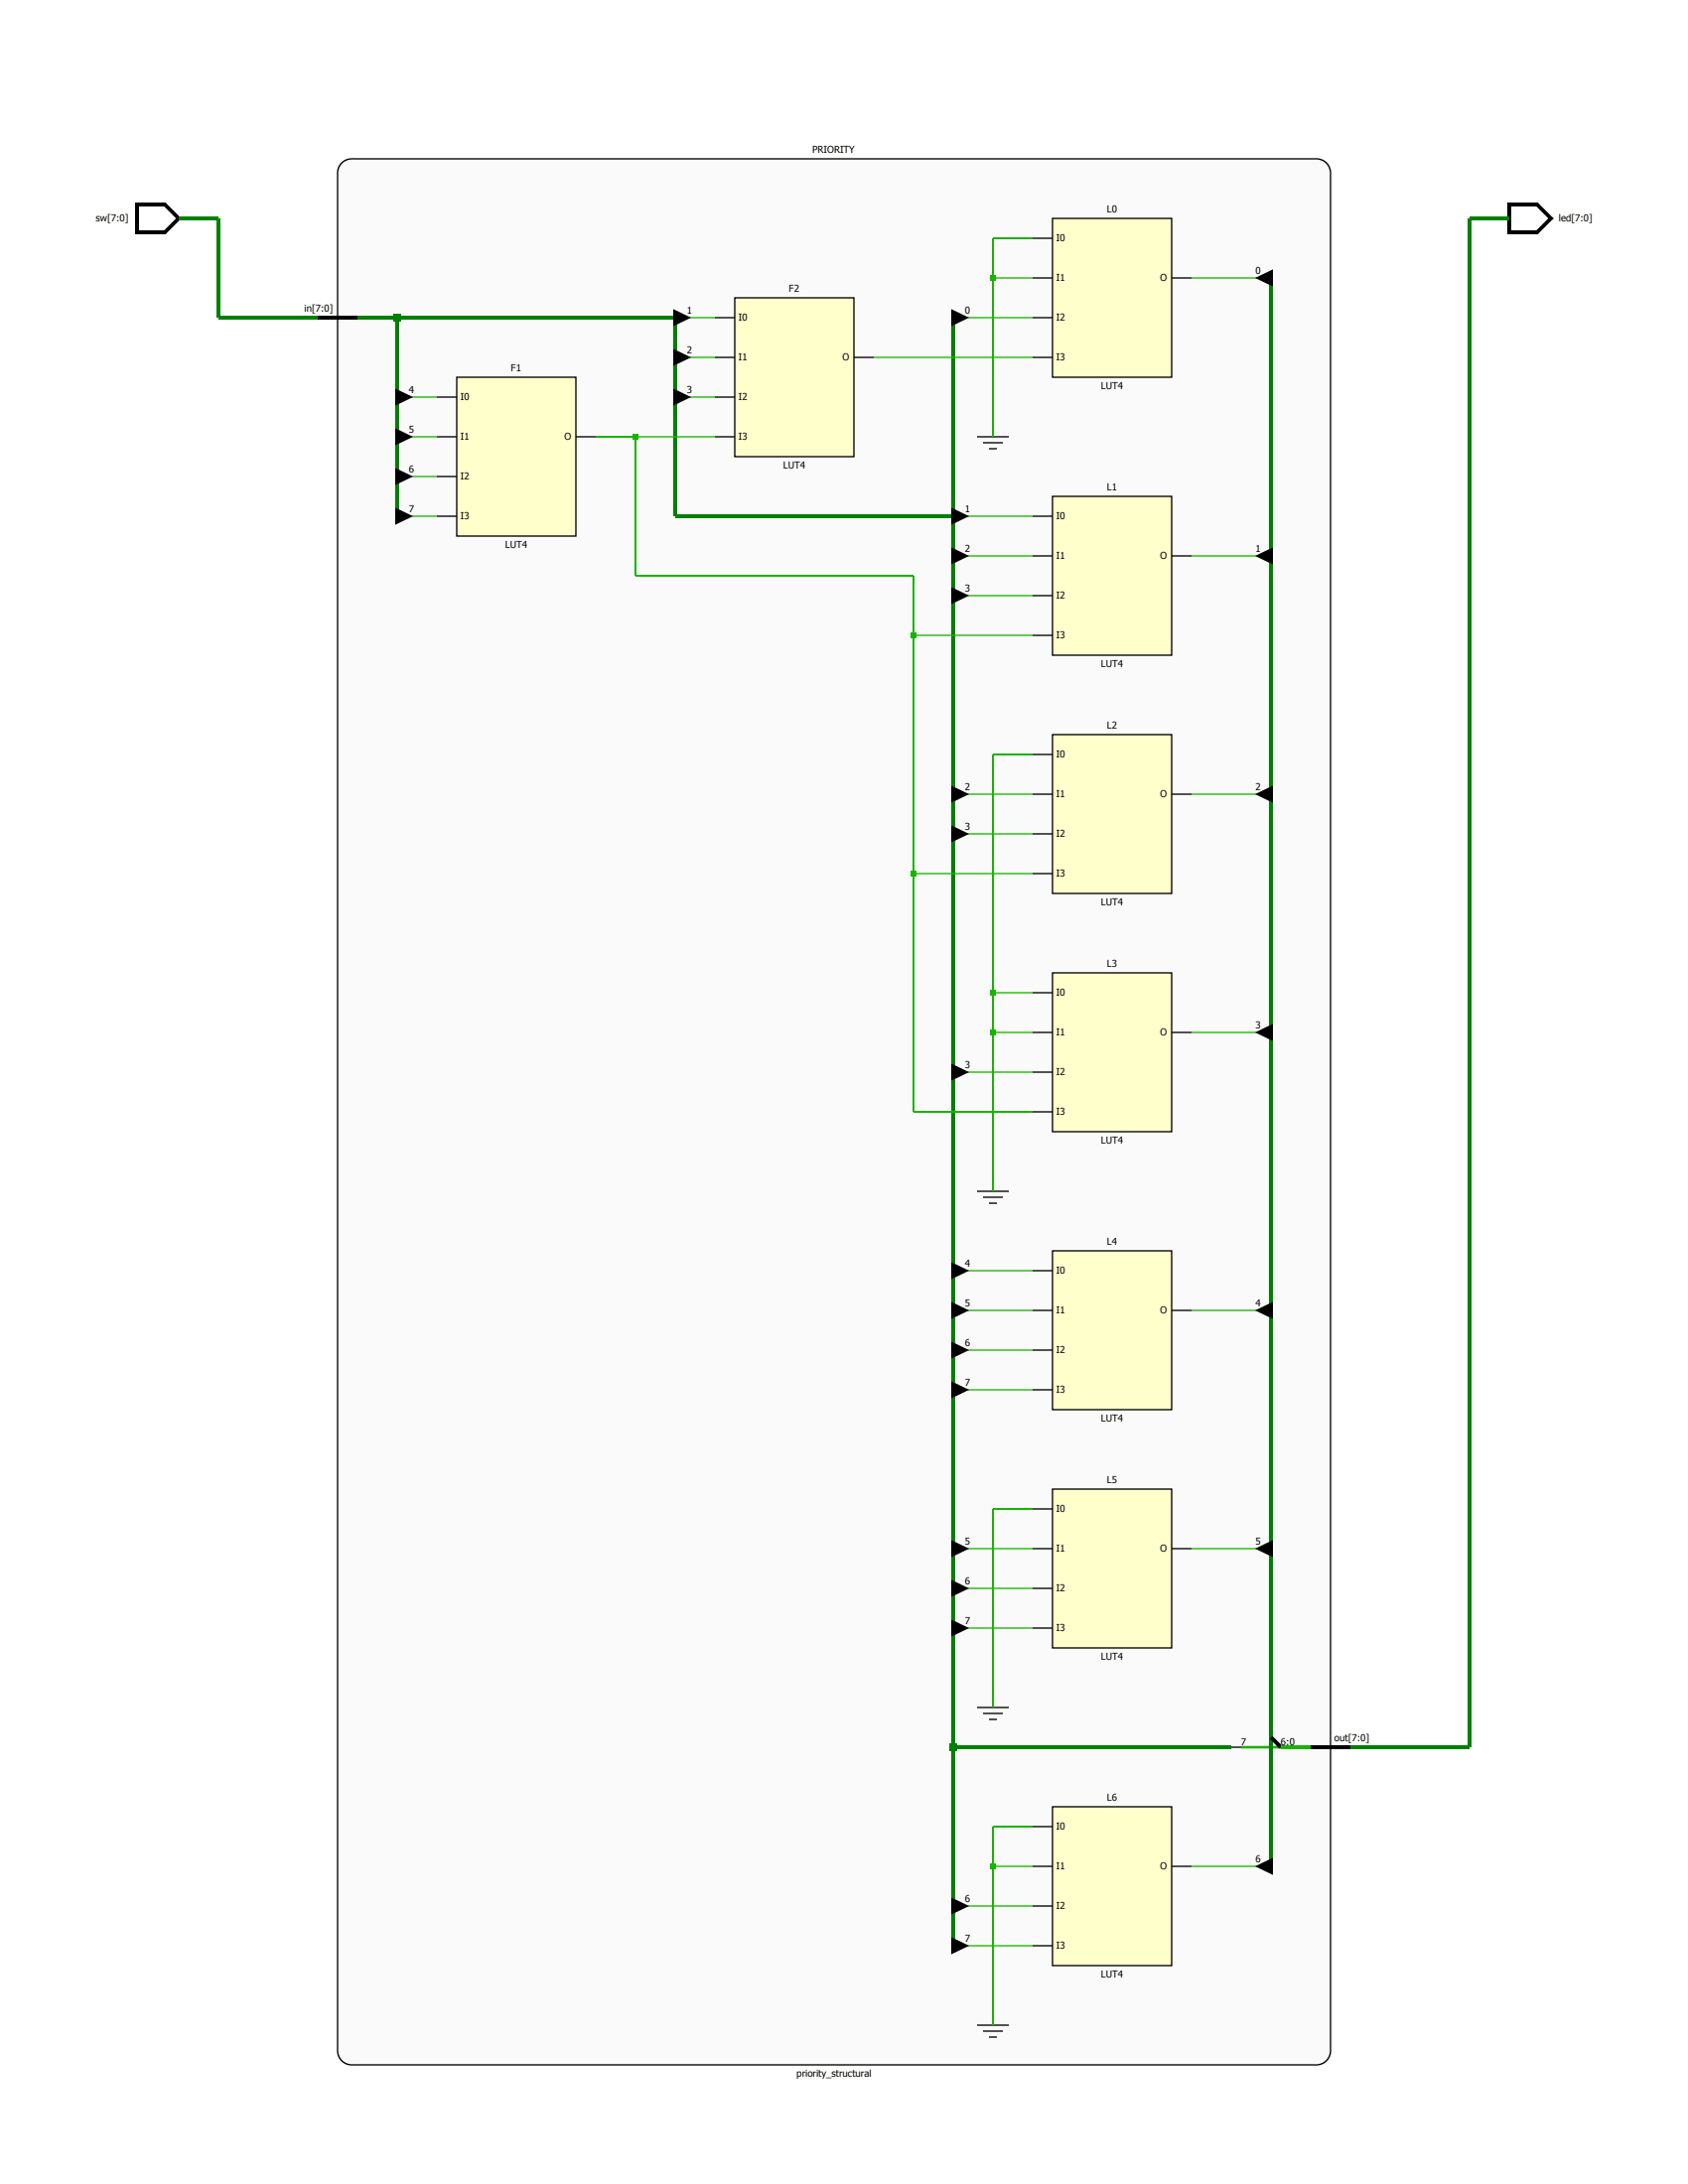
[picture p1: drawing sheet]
<svg xmlns="http://www.w3.org/2000/svg" width="216mm" height="279mm" viewBox="0 0 216 279" stroke-linecap="round" stroke-linejoin="round" font-family="sans-serif">
<path d="M43.6 20.9l.4-.3 .7-.3h123.4a1.79 1.79 0 0 1 2.1 1.5v240.8a1.79 1.79 0 0 1-2.1 1.6h-122.9a1.79 1.79 0 0 1-2-1.6v-240.8z" fill-rule="evenodd" fill="#fafafa"/>
<path d="M43.2 22.4v239.7M45.2 20.3h122.9M170.2 22.4v239.7M45.2 264.2h122.9" fill="none" stroke="#000" stroke-width=".17"/>
<path d="M43.6 20.8a1.95 1.95 0 0 1 1.6-.6v.2a1.77 1.77 0 0 0-1.9 2h-.2a1.95 1.95 0 0 1 .5-1.6zM168.1 20.2a1.92 1.92 0 0 1 2.2 2.2h-.2a1.77 1.77 0 0 0-2-2zM43.1 262.1h.2a1.77 1.77 0 0 0 1.9 2v.1a1.92 1.92 0 0 1-2.1-2.1zM168.1 264.1a1.77 1.77 0 0 0 2-2h.2a1.92 1.92 0 0 1-2.2 2.1z" fill="#000"/>
<path d="M40.6 40.6h5.1M167.6 223.5h5.1" fill="none" stroke="#000" stroke-width=".51"/>
<path d="M58.4 48.3h15.3v20.3h-15.3z" fill="#ffc"/>
<path d="M58.4 48.3h15.3h-.1v20.3h.1v-.1h-15.3v.1h.1v-20.3zM58.3 48.2v20.5h15.4v-20.5z" fill="#000"/>
<path d="M55.9 55.9h2.5M55.9 50.8h2.5M73.7 55.9h2.5M55.9 61h2.5M55.9 66h2.5" fill="none" stroke="#000" stroke-width=".17"/>
<path d="M94 38.1h15.2v20.3h-15.2z" fill="#ffc"/>
<path d="M94 38.1v.1h15.2v-.1h-.1v20.3h.1v-.1h-15.2v.1h.1v-20.3zM93.9 38v20.5h15.4v-20.5z" fill="#000"/>
<path d="M91.4 45.7h2.6M91.4 40.6h2.6M91.4 50.8h2.6M91.4 55.9h2.6M109.2 45.7h2.6" fill="none" stroke="#000" stroke-width=".17"/>
<path d="M134.6 27.9h15.3v20.4h-15.3z" fill="#ffc"/>
<path d="M134.6 27.9v.1h15.3v-.1h-.1v20.4h.1v-.1h-15.3v.1h.1v-20.4zM134.5 27.9v20.4h15.4v-20.4z" fill="#000"/>
<path d="M132.1 35.6h2.5M132.1 30.5h2.5M149.9 35.6h2.5M132.1 40.6h2.5M132.1 45.7h2.5" fill="none" stroke="#000" stroke-width=".17"/>
<path d="M134.6 63.5h15.3v20.3h-15.3z" fill="#ffc"/>
<path d="M134.6 63.5v.1h15.3v-.1h-.1v20.3h.1v-.1h-15.3v.1h.1v-20.3zM134.5 63.4v20.5h15.4v-20.5z" fill="#000"/>
<path d="M132.1 71.1h2.5M132.1 66h2.5M132.1 76.2h2.5M149.9 71.1h2.5M132.1 81.3h2.5" fill="none" stroke="#000" stroke-width=".17"/>
<path d="M134.6 94h15.3v20.3h-15.3z" fill="#ffc"/>
<path d="M134.6 94v.1h15.3v-.1h-.1v20.3h.1v-.1h-15.3v.1h.1v-20.3zM134.5 93.9v20.5h15.4v-20.5z" fill="#000"/>
<path d="M132.1 96.5h2.5M132.1 101.6h2.5M132.1 106.7h2.5M132.1 111.8h2.5M149.9 101.6h2.5" fill="none" stroke="#000" stroke-width=".17"/>
<path d="M134.6 124.5h15.3v20.3h-15.3z" fill="#ffc"/>
<path d="M134.6 124.5h15.3h-.1v20.3h.1v-.1h-15.3v.1h.1v-20.3zM134.5 124.4v20.5h15.4v-20.5z" fill="#000"/>
<path d="M132.1 132.1h2.5M132.1 127h2.5M132.1 137.2h2.5M149.9 132.1h2.5M132.1 142.2h2.5" fill="none" stroke="#000" stroke-width=".17"/>
<path d="M134.6 160h15.3v20.3h-15.3z" fill="#ffc"/>
<path d="M134.6 160v.1h15.3v-.1h-.1v20.3h.1h-15.3h.1v-20.3zM134.5 159.9v20.5h15.4v-20.5z" fill="#000"/>
<path d="M132.1 167.6h2.5M132.1 162.6h2.5M132.1 172.7h2.5M132.1 177.8h2.5M149.9 167.6h2.5" fill="none" stroke="#000" stroke-width=".17"/>
<path d="M134.6 190.5h15.3v20.3h-15.3z" fill="#ffc"/>
<path d="M134.6 190.5v.1h15.3v-.1h-.1v20.3h.1v-.1h-15.3v.1h.1v-20.3zM134.5 190.4v20.5h15.4v-20.5z" fill="#000"/>
<path d="M132.1 198.1h2.5M132.1 193h2.5M149.9 198.1h2.5M132.1 203.2h2.5M132.1 208.3h2.5" fill="none" stroke="#000" stroke-width=".17"/>
<path d="M134.6 231.1h15.3v20.4h-15.3z" fill="#ffc"/>
<g fill="#000">
<path d="M17.5 26.2v.2h3.6v-.2l-.2 .1 1.8 1.8 .2-.2-.2-.1-1.8 1.7 .2 .2v-.2h-3.6v.2h.3v-3.5zM17.3 25.9v4.1h3.9l2-2.1-2-2z"/>
<path d="M193 26.2v.2h3.6v-.2l-.2 .1 1.8 1.8 .2-.2-.2-.1-1.8 1.7 .2 .2v-.2h-3.6v.2h.3v-3.5zM192.8 25.9v4.1h3.9l2-2.1-2-2z"/>
<path d="M134.6 231.1v.1h15.3v-.1h-.1v20.4h.1v-.1h-15.3v.1h.1v-20.4zM134.5 231.1v20.4h15.4v-20.4z"/>
</g>
<g fill="none" stroke="#000" stroke-width=".17">
<path d="M125 55.9h4M125.7 56.6h2.6M126.5 57.4h1M125 152.4h4M125.7 153.2h2.6M126.5 153.9h1M125 218.4h4M125.7 219.2h2.6M126.5 220h1M132.1 238.8h2.5M132.1 233.7h2.5M149.9 238.8h2.5"/>
<path d="M125 259.1h4M125.7 259.8h2.6M132.1 243.8h2.5M132.1 248.9h2.5M126.5 260.6h1"/>
</g>
<g fill="#008000">
<path d="M45.7 40.4h5.1v.5h-5.1z"/>
<path d="M50.5 40.6h.6v26.2h-.6z"/>
</g>
<path d="M121.9 39.9v209.8M50.8 40.6h35.6" fill="none" stroke="#008000" stroke-width=".51"/>
<g fill="#008000">
<path d="M50.3 40.1h1v1h-1z"/>
<path d="M86.1 39.9h.5v26.1h-.5z"/>
<path d="M86.4 65.8h35.5v.5h-35.5z"/>
</g>
<path d="M121.9 223.5h35.6" fill="none" stroke="#008000" stroke-width=".51"/>
<path d="M121.4 223h1v1h-1z" fill="#008000"/>
<g fill="none" stroke="#19b400" stroke-width=".17">
<path d="M152.4 35.6h10.2M50.8 50.8h5.1M50.8 55.9h5.1M86.4 40.6h5M86.4 45.7h5M86.4 50.8h5M121.9 40.6h10.2M50.8 61h5.1M50.8 66h5.1M121.9 66h10.2M121.9 71.1h10.2M121.9 76.2h10.2"/>
<path d="M152.4 71.1h10.2M121.9 101.6h10.2M121.9 106.7h10.2M152.4 101.6h10.2M121.9 137.2h10.2M152.4 132.1h10.2M121.9 162.6h10.2M121.9 167.6h10.2M121.9 172.7h10.2M121.9 177.8h10.2M152.4 167.6h10.2M121.9 198.1h10.2"/>
<path d="M152.4 198.1h10.2M121.9 203.2h10.2M121.9 208.3h10.2M152.4 238.8h10.2M121.9 243.8h10.2M121.9 248.9h10.2"/>
</g>
<path d="M157.5 223.5h1.2" fill="none" stroke="#000" stroke-width=".17"/>
<path d="M158.7 223.5h8.9" fill="none" stroke="#19b400" stroke-width=".34"/>
<g fill="#000">
<path d="M86.1 39.5l2.3 1.1-2.3 1.1zM121.7 39.5l2.3 1.1-2.3 1.1zM160.5 35.6l2.3-1.1v2.2zM50.5 49.7l2.3 1.1-2.3 1.1zM50.5 54.8l2.3 1.1-2.3 1.1zM50.5 59.9l2.3 1.1-2.3 1.1zM86.1 44.6l2.3 1.1-2.3 1.1zM86.1 49.7l2.3 1.1-2.3 1.1zM50.5 64.9l2.3 1.1-2.3 1.1zM121.7 64.9l2.3 1.1-2.3 1.1zM121.7 70l2.3 1.1-2.3 1.1zM121.7 75.1l2.3 1.1-2.3 1.1z"/>
<path d="M160.5 71.1l2.3-1.1v2.2zM121.7 100.5l2.3 1.1-2.3 1.1zM121.7 105.6l2.3 1.1-2.3 1.1zM160.5 101.6l2.3-1.1v2.2zM121.7 136.1l2.3 1.1-2.3 1.1zM160.5 132.1l2.3-1.1v2.2zM121.7 161.5l2.3 1.1-2.3 1.1zM121.7 166.5l2.3 1.1-2.3 1.1zM121.7 171.6l2.3 1.1-2.3 1.1zM121.7 176.7l2.3 1.1-2.3 1.1zM160.5 167.6l2.3-1.1v2.2zM121.7 197l2.3 1.1-2.3 1.1z"/>
<path d="M160.5 198.1l2.3-1.1v2.2zM121.7 202.1l2.3 1.1-2.3 1.1zM121.7 207.2l2.3 1.1-2.3 1.1zM160.5 238.8l2.3-1.1v2.2zM121.7 242.7l2.3 1.1-2.3 1.1zM121.7 247.8l2.3 1.1-2.3 1.1z"/>
</g>
<path d="M162.6 34.8v204.7" fill="none" stroke="#008000" stroke-width=".51"/>
<path d="M162.6 222.3l1.2 1.2" fill="none" stroke="#000" stroke-width=".51"/>
<path d="M163.8 223.5h3.8" fill="none" stroke="#19b400" stroke-width=".51"/>
<g fill="#008000">
<path d="M172.7 223.3h15.3v.5h-15.3z"/>
<path d="M187.7 27.9h.5v195.6h-.5z"/>
<path d="M188 27.7h5v.5h-5z"/>
<path d="M22.9 27.7h5v.5h-5z"/>
<path d="M27.7 27.9h.5v12.7h-.5z"/>
<path d="M27.9 40.4h12.7v.5h-12.7z"/>
</g>
<path d="M127 238.8h5.1M132.1 233.7h-5.1v25.4" fill="none" stroke="#19b400" stroke-width=".17"/>
<path d="M126.7 238.4h.6v.7h-.6z" fill="#19b400"/>
<path d="M132.1 96.5h-5.1v55.9M127 127h5.1M127 132.1h5.1M132.1 193h-5.1v25.4" fill="none" stroke="#19b400" stroke-width=".17"/>
<g fill="#19b400">
<path d="M126.7 126.7h.6v.6h-.6z"/>
<path d="M126.7 131.7h.6v.7h-.6z"/>
</g>
<path d="M127 35.6h5.1M132.1 30.5h-5.1v25.4" fill="none" stroke="#19b400" stroke-width=".17"/>
<path d="M126.7 35.2h.6v.7h-.6z" fill="#19b400"/>
<path d="M76.2 55.9h5.1v17.8h35.5v68.5h15.3M116.8 81.3h15.3M116.8 111.8h15.3" fill="none" stroke="#19b400" stroke-width=".17"/>
<g fill="#19b400">
<path d="M116.5 80.9h.7v.7h-.7z"/>
<path d="M116.5 111.4h.7v.7h-.7z"/>
</g>
<path d="M81.3 55.9h10.1" fill="none" stroke="#19b400" stroke-width=".17"/>
<path d="M80.9 55.5h.7v.7h-.7z" fill="#19b400"/>
<path d="M111.8 45.7h20.3" fill="none" stroke="#19b400" stroke-width=".17"/>
<g font-size="1.2">
<text x="103.9" y="19.6">PRIORITY</text>
<text x="12.3" y="28.4">sw[7:0]</text>
<text x="141.6" y="27.2">L0</text>
<text x="199.4" y="28.4">led[7:0]</text>
<text x="135.1" y="30.9">I0</text>
<text x="135.1" y="36">I1</text>
<text x="148.4" y="36">O</text>
<text x="160.6" y="35.1">0</text>
<text x="38.9" y="39.9">in[7:0]</text>
<text x="87.9" y="40.1">1</text>
<text x="94.5" y="41.1">I0</text>
<text x="100.9" y="37.3">F2</text>
<text x="123.4" y="40.1">0</text>
<text x="135.1" y="41.1">I2</text>
<text x="65.4" y="47.5">F1</text>
<text x="87.9" y="45.2">2</text>
<text x="94.5" y="46.1">I1</text>
<text x="107.8" y="46.1">O</text>
<text x="135.1" y="46.1">I3</text>
<text x="52.3" y="50.3">4</text>
<text x="58.9" y="51.2">I0</text>
<text x="87.9" y="50.3">3</text>
<text x="94.5" y="51.2">I2</text>
<text x="140.8" y="49.7">LUT4</text>
<text x="52.3" y="55.4">5</text>
<text x="58.9" y="56.3">I1</text>
<text x="72.2" y="56.3">O</text>
<text x="94.5" y="56.3">I3</text>
<text x="100.2" y="59.9">LUT4</text>
<text x="52.3" y="60.5">6</text>
<text x="52.3" y="65.5">7</text>
<text x="58.9" y="61.4">I2</text>
<text x="123.4" y="65.5">1</text>
<text x="141.6" y="62.7">L1</text>
<text x="58.9" y="66.5">I3</text>
<text x="64.6" y="70.1">LUT4</text>
<text x="123.4" y="70.6">2</text>
<text x="135.1" y="66.5">I0</text>
<text x="135.1" y="71.5">I1</text>
<text x="148.4" y="71.5">O</text>
<text x="160.6" y="70.6">1</text>
<text x="123.4" y="75.7">3</text>
<text x="135.1" y="76.6">I2</text>
<text x="135.1" y="81.7">I3</text>
<text x="140.8" y="85.3">LUT4</text>
<text x="141.6" y="93.2">L2</text>
<text x="123.4" y="101.1">2</text>
<text x="135.1" y="96.9">I0</text>
<text x="160.6" y="101.1">2</text>
<text x="123.4" y="106.2">3</text>
<text x="135.1" y="102">I1</text>
<text x="135.1" y="107.1">I2</text>
<text x="148.4" y="102">O</text>
<text x="135.1" y="112.2">I3</text>
<text x="140.8" y="115.8">LUT4</text>
<text x="141.6" y="123.7">L3</text>
<text x="135.1" y="127.4">I0</text>
<text x="160.6" y="131.6">3</text>
<text x="123.4" y="136.7">3</text>
<text x="135.1" y="132.5">I1</text>
<text x="135.1" y="137.6">I2</text>
<text x="148.4" y="132.5">O</text>
<text x="135.1" y="142.7">I3</text>
<text x="140.8" y="146.3">LUT4</text>
<text x="141.6" y="159.3">L4</text>
<text x="123.4" y="162.1">4</text>
<text x="123.4" y="167.1">5</text>
<text x="135.1" y="163">I0</text>
<text x="160.6" y="167.1">4</text>
<text x="123.4" y="172.2">6</text>
<text x="135.1" y="168.1">I1</text>
<text x="135.1" y="173.1">I2</text>
<text x="148.4" y="168.1">O</text>
<text x="123.4" y="177.3">7</text>
<text x="135.1" y="178.2">I3</text>
<text x="140.8" y="181.8">LUT4</text>
<text x="141.6" y="189.7">L5</text>
<text x="123.4" y="197.6">5</text>
<text x="135.1" y="193.5">I0</text>
<text x="160.6" y="197.6">5</text>
<text x="123.4" y="202.7">6</text>
<text x="135.1" y="198.5">I1</text>
<text x="135.1" y="203.6">I2</text>
<text x="148.4" y="198.5">O</text>
<text x="123.4" y="207.8">7</text>
<text x="135.1" y="208.7">I3</text>
<text x="140.8" y="212.3">LUT4</text>
<text x="158.7" y="223.3">7</text>
<text x="163.8" y="223.3">6:0</text>
<text x="170.7" y="222.8">out[7:0]</text>
<text x="141.6" y="230.4">L6</text>
<text x="135.1" y="234.1">I0</text>
<text x="135.1" y="239.2">I1</text>
<text x="148.4" y="239.2">O</text>
<text x="160.6" y="238.3">6</text>
<text x="123.4" y="243.3">6</text>
<text x="135.1" y="244.3">I2</text>
<text x="123.4" y="248.4">7</text>
<text x="135.1" y="249.3">I3</text>
<text x="140.8" y="252.9">LUT4</text>
<text x="101.9" y="265.6">priority_structural</text>
</g>
</svg>
